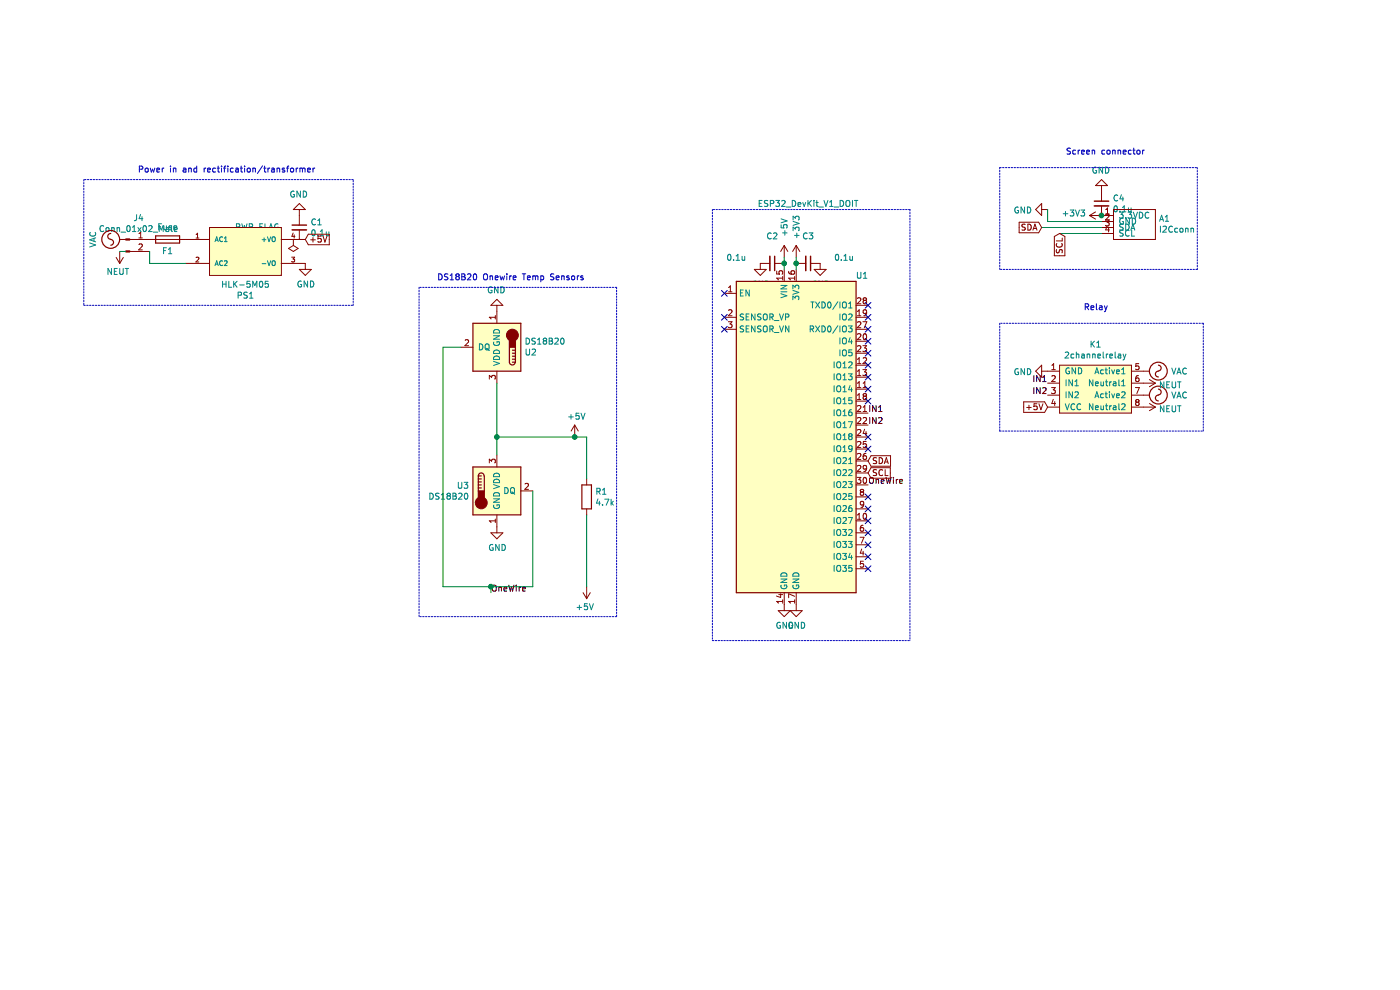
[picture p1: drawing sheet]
EESchema Schematic File Version 4
EELAYER 30 0
EELAYER END
$Descr A4 11693 8268
encoding utf-8
Sheet 1 1
Title "Brewpiless board"
Date ""
Rev "0.1"
Comp ""
Comment1 "Dr Faraaz de Belder"
Comment2 ""
Comment3 ""
Comment4 ""
$EndDescr
$Comp
L Sensor_Temperature:DS18B20 U3
U 1 1
P 4150 4100
F 0 "U3" H 3920 4146 50  0000 R CNN
F 1 "DS18B20" H 3920 4055 50  0000 R CNN
F 2 "Connector_PinSocket_2.54mm:PinSocket_1x03_P2.54mm_Vertical" H 3150 3850 50  0001 C CNN
F 3 "http://datasheets.maximintegrated.com/en/ds/DS18B20.pdf" H 4000 4350 50  0001 C CNN
	1    4150 4100
	1    0    0    -1  
$EndComp
$Comp
L Device:R R1
U 1 1
P 4900 4150
F 0 "R1" H 4970 4196 50  0000 L CNN
F 1 "4.7k" H 4970 4105 50  0000 L CNN
F 2 "Resistor_SMD:R_1206_3216Metric_Pad1.42x1.75mm_HandSolder" V 4830 4150 50  0001 C CNN
F 3 "~" H 4900 4150 50  0001 C CNN
	1    4900 4150
	1    0    0    -1  
$EndComp
Wire Wire Line
	4150 3650 4800 3650
Wire Wire Line
	4150 3650 4150 3800
$Comp
L Sensor_Temperature:DS18B20 U2
U 1 1
P 4150 2900
F 0 "U2" H 3920 2946 50  0000 R CNN
F 1 "DS18B20" H 3920 2855 50  0000 R CNN
F 2 "Connector_PinSocket_2.54mm:PinSocket_1x03_P2.54mm_Vertical" H 3150 2650 50  0001 C CNN
F 3 "http://datasheets.maximintegrated.com/en/ds/DS18B20.pdf" H 4000 3150 50  0001 C CNN
	1    4150 2900
	-1   0    0    1   
$EndComp
Connection ~ 4150 3650
Wire Wire Line
	4150 3200 4150 3650
Wire Wire Line
	3850 2900 3700 2900
Wire Wire Line
	3700 2900 3700 4900
Wire Wire Line
	4450 4100 4450 4900
Wire Wire Line
	4900 4000 4900 3650
Wire Wire Line
	4900 4300 4900 4900
$Comp
L power:GND #PWR0101
U 1 1
P 4150 4400
F 0 "#PWR0101" H 4150 4150 50  0001 C CNN
F 1 "GND" H 4155 4227 50  0000 C CNN
F 2 "" H 4150 4400 50  0001 C CNN
F 3 "" H 4150 4400 50  0001 C CNN
	1    4150 4400
	1    0    0    -1  
$EndComp
$Comp
L power:GND #PWR0102
U 1 1
P 6550 5050
F 0 "#PWR0102" H 6550 4800 50  0001 C CNN
F 1 "GND" H 6555 4877 50  0000 C CNN
F 2 "" H 6550 5050 50  0001 C CNN
F 3 "" H 6550 5050 50  0001 C CNN
	1    6550 5050
	1    0    0    -1  
$EndComp
$Comp
L power:GND #PWR0103
U 1 1
P 6650 5050
F 0 "#PWR0103" H 6650 4800 50  0001 C CNN
F 1 "GND" H 6655 4877 50  0000 C CNN
F 2 "" H 6650 5050 50  0001 C CNN
F 3 "" H 6650 5050 50  0001 C CNN
	1    6650 5050
	1    0    0    -1  
$EndComp
$Comp
L power:GND #PWR0104
U 1 1
P 4150 2600
F 0 "#PWR0104" H 4150 2350 50  0001 C CNN
F 1 "GND" H 4155 2427 50  0000 C CNN
F 2 "" H 4150 2600 50  0001 C CNN
F 3 "" H 4150 2600 50  0001 C CNN
	1    4150 2600
	-1   0    0    1   
$EndComp
$Comp
L power:GND #PWR0105
U 1 1
P 8750 3100
F 0 "#PWR0105" H 8750 2850 50  0001 C CNN
F 1 "GND" V 8755 2972 50  0000 R CNN
F 2 "" H 8750 3100 50  0001 C CNN
F 3 "" H 8750 3100 50  0001 C CNN
	1    8750 3100
	0    1    1    0   
$EndComp
$Comp
L power:+5V #PWR0109
U 1 1
P 6550 2150
F 0 "#PWR0109" H 6550 2000 50  0001 C CNN
F 1 "+5V" V 6550 2400 50  0000 C CNN
F 2 "" H 6550 2150 50  0001 C CNN
F 3 "" H 6550 2150 50  0001 C CNN
	1    6550 2150
	1    0    0    -1  
$EndComp
$Comp
L brewpilessboardsymbols:2channelrelay K1
U 1 1
P 9350 2900
F 0 "K1" H 9150 2925 50  0000 C CNN
F 1 "2channelrelay" H 9150 2834 50  0000 C CNN
F 2 "Libraries:2channelrelayboard3.9x5.1cm" H 9350 2900 50  0001 C CNN
F 3 "" H 9350 2900 50  0001 C CNN
	1    9350 2900
	1    0    0    -1  
$EndComp
$Comp
L power:+5V #PWR0112
U 1 1
P 4800 3650
F 0 "#PWR0112" H 4800 3500 50  0001 C CNN
F 1 "+5V" H 4815 3823 50  0000 C CNN
F 2 "" H 4800 3650 50  0001 C CNN
F 3 "" H 4800 3650 50  0001 C CNN
	1    4800 3650
	1    0    0    -1  
$EndComp
Connection ~ 4800 3650
Wire Wire Line
	4800 3650 4900 3650
$Comp
L brewpilessboardsymbols:I2Cconn A1
U 1 1
P 9450 1700
F 0 "A1" H 9678 1576 50  0000 L CNN
F 1 "I2Cconn" H 9678 1485 50  0000 L CNN
F 2 "Connector_PinSocket_2.54mm:PinSocket_1x04_P2.54mm_Horizontal" H 9500 1700 50  0001 C CNN
F 3 "" H 9500 1700 50  0001 C CNN
	1    9450 1700
	1    0    0    -1  
$EndComp
$Comp
L power:GND #PWR0114
U 1 1
P 8750 1750
F 0 "#PWR0114" H 8750 1500 50  0001 C CNN
F 1 "GND" V 8755 1622 50  0000 R CNN
F 2 "" H 8750 1750 50  0001 C CNN
F 3 "" H 8750 1750 50  0001 C CNN
	1    8750 1750
	0    1    1    0   
$EndComp
Text GLabel 8700 1900 0    50   Input ~ 0
SDA
Text GLabel 8850 1950 3    50   Input ~ 0
SCL
$Comp
L power:VAC #PWR0118
U 1 1
P 9550 3100
F 0 "#PWR0118" H 9550 3000 50  0001 C CNN
F 1 "VAC" V 9550 3330 50  0000 L CNN
F 2 "" H 9550 3100 50  0001 C CNN
F 3 "" H 9550 3100 50  0001 C CNN
	1    9550 3100
	0    1    1    0   
$EndComp
$Comp
L power:VAC #PWR0119
U 1 1
P 9550 3300
F 0 "#PWR0119" H 9550 3200 50  0001 C CNN
F 1 "VAC" V 9550 3530 50  0000 L CNN
F 2 "" H 9550 3300 50  0001 C CNN
F 3 "" H 9550 3300 50  0001 C CNN
	1    9550 3300
	0    1    1    0   
$EndComp
$Comp
L power:NEUT #PWR0120
U 1 1
P 9550 3200
F 0 "#PWR0120" H 9550 3050 50  0001 C CNN
F 1 "NEUT" V 9565 3328 50  0000 L CNN
F 2 "" H 9550 3200 50  0001 C CNN
F 3 "" H 9550 3200 50  0001 C CNN
	1    9550 3200
	0    1    1    0   
$EndComp
$Comp
L power:NEUT #PWR0121
U 1 1
P 9550 3400
F 0 "#PWR0121" H 9550 3250 50  0001 C CNN
F 1 "NEUT" V 9565 3528 50  0000 L CNN
F 2 "" H 9550 3400 50  0001 C CNN
F 3 "" H 9550 3400 50  0001 C CNN
	1    9550 3400
	0    1    1    0   
$EndComp
NoConn ~ 6050 2450
NoConn ~ 6050 2650
NoConn ~ 6050 2750
NoConn ~ 7250 2550
NoConn ~ 7250 2650
NoConn ~ 7250 2750
NoConn ~ 7250 2850
NoConn ~ 7250 2950
NoConn ~ 7250 3050
NoConn ~ 7250 3150
NoConn ~ 7250 3250
NoConn ~ 7250 3350
NoConn ~ 7250 4550
NoConn ~ 7250 4650
NoConn ~ 7250 4750
Wire Wire Line
	9200 1950 8850 1950
Wire Wire Line
	8700 1900 9200 1900
Wire Wire Line
	8750 1850 8750 1750
Wire Wire Line
	8750 1850 9200 1850
Text Notes 8900 1300 0    50   ~ 0
Screen connector
Text Notes 3650 2350 0    50   ~ 0
DS18B20 Onewire Temp Sensors
Wire Notes Line
	8350 2700 8350 3600
Wire Notes Line
	8350 3600 10050 3600
Wire Notes Line
	10050 3600 10050 2700
Wire Notes Line
	10050 2700 8350 2700
Text Notes 9050 2600 0    50   ~ 0
Relay
$Comp
L Device:Fuse F1
U 1 1
P 1400 2000
F 0 "F1" V 1300 2000 50  0000 C CNN
F 1 "Fuse" V 1500 2000 50  0000 C CNN
F 2 "Fuse:Fuse_1206_3216Metric_Pad1.42x1.75mm_HandSolder" V 1330 2000 50  0001 C CNN
F 3 "~" H 1400 2000 50  0001 C CNN
	1    1400 2000
	0    1    -1   0   
$EndComp
$Comp
L power:VAC #PWR0106
U 1 1
P 1050 2000
F 0 "#PWR0106" H 1050 1900 50  0001 C CNN
F 1 "VAC" H 1050 2275 50  0000 C CNN
F 2 "" H 1050 2000 50  0001 C CNN
F 3 "" H 1050 2000 50  0001 C CNN
	1    1050 2000
	0    -1   1    0   
$EndComp
$Comp
L HLK-5M05:HLK-5M05 PS1
U 1 1
P 2050 2100
F 0 "PS1" H 2050 1734 50  0000 C CNN
F 1 "HLK-5M05" H 2050 1825 50  0000 C CNN
F 2 "Libraries:CONV_HLK-5M05" H 2050 2100 50  0001 L BNN
F 3 "" H 2050 2100 50  0001 L BNN
F 4 "N/A" H 2050 2100 50  0001 L BNN "PARTREV"
F 5 "HI-LINK" H 2050 2100 50  0001 L BNN "MANUFACTURER"
F 6 "Manufacturer Recommendations" H 2050 2100 50  0001 L BNN "STANDARD"
	1    2050 2100
	1    0    0    -1  
$EndComp
Text GLabel 2550 2000 2    50   Input ~ 0
+5V
$Comp
L power:GND #PWR0108
U 1 1
P 2550 2200
F 0 "#PWR0108" H 2550 1950 50  0001 C CNN
F 1 "GND" H 2555 2027 50  0000 C CNN
F 2 "" H 2550 2200 50  0001 C CNN
F 3 "" H 2550 2200 50  0001 C CNN
	1    2550 2200
	1    0    0    -1  
$EndComp
Text GLabel 8750 3400 0    50   Input ~ 0
+5V
Wire Notes Line
	5150 2400 3500 2400
Wire Notes Line
	10000 1400 10000 2250
Wire Notes Line
	10000 2250 8350 2250
Wire Notes Line
	8350 2250 8350 1400
Wire Notes Line
	8350 1400 10000 1400
Wire Notes Line
	5950 5350 7600 5350
Text Label 7250 3450 0    50   ~ 0
IN1
Text Label 8750 3200 2    50   ~ 0
IN1
Text Label 8750 3300 2    50   ~ 0
IN2
$Comp
L power:+5V #PWR0110
U 1 1
P 4900 4900
F 0 "#PWR0110" H 4900 4750 50  0001 C CNN
F 1 "+5V" H 4915 5073 50  0000 C CNN
F 2 "" H 4900 4900 50  0001 C CNN
F 3 "" H 4900 4900 50  0001 C CNN
	1    4900 4900
	-1   0    0    1   
$EndComp
Wire Wire Line
	3700 4900 4100 4900
Wire Wire Line
	4100 4900 4100 4950
Wire Wire Line
	4100 4900 4450 4900
Connection ~ 4100 4900
Text Label 4100 4950 0    50   ~ 0
OneWire
Text Label 7250 3550 0    50   ~ 0
IN2
$Comp
L esp32_devkit_v1_doit:ESP32_DevKit_V1_DOIT U1
U 1 1
P 6650 3650
F 0 "U1" H 7200 5000 50  0000 C CNN
F 1 "ESP32_DevKit_V1_DOIT" H 6750 5600 50  0000 C CNN
F 2 "esp32_devkit_v1_doit:esp32_devkit_v1_doit" H 6200 5000 50  0001 C CNN
F 3 "https://aliexpress.com/item/32864722159.html" H 6200 5000 50  0001 C CNN
	1    6650 3650
	1    0    0    -1  
$EndComp
NoConn ~ 7250 4450
NoConn ~ 7250 4350
NoConn ~ 7250 4250
NoConn ~ 7250 4150
NoConn ~ 7250 3750
NoConn ~ 7250 3650
Text Label 7250 4050 0    50   ~ 0
OneWire
Text GLabel 7250 3950 2    50   Input ~ 0
SCL
Text GLabel 7250 3850 2    50   Input ~ 0
SDA
$Comp
L power:PWR_FLAG #FLG0101
U 1 1
P 2450 2000
F 0 "#FLG0101" H 2450 2075 50  0001 C CNN
F 1 "PWR_FLAG" H 2750 1900 50  0000 C CNN
F 2 "" H 2450 2000 50  0001 C CNN
F 3 "~" H 2450 2000 50  0001 C CNN
	1    2450 2000
	-1   0    0    1   
$EndComp
Wire Wire Line
	1000 2100 1050 2100
$Comp
L power:NEUT #PWR0107
U 1 1
P 1000 2100
F 0 "#PWR0107" H 1000 1950 50  0001 C CNN
F 1 "NEUT" H 1015 2273 50  0000 C CNN
F 2 "" H 1000 2100 50  0001 C CNN
F 3 "" H 1000 2100 50  0001 C CNN
	1    1000 2100
	-1   0    0    1   
$EndComp
$Comp
L power:+3V3 #PWR0111
U 1 1
P 9200 1800
F 0 "#PWR0111" H 9200 1650 50  0001 C CNN
F 1 "+3V3" V 9215 1928 50  0000 L CNN
F 2 "" H 9200 1800 50  0001 C CNN
F 3 "" H 9200 1800 50  0001 C CNN
	1    9200 1800
	0    -1   -1   0   
$EndComp
$Comp
L power:+3V3 #PWR0113
U 1 1
P 6650 2150
F 0 "#PWR0113" H 6650 2000 50  0001 C CNN
F 1 "+3V3" V 6650 2300 50  0000 L CNN
F 2 "" H 6650 2150 50  0001 C CNN
F 3 "" H 6650 2150 50  0001 C CNN
	1    6650 2150
	1    0    0    -1  
$EndComp
$Comp
L Connector:Conn_01x02_Male J4
U 1 1
P 1050 2000
F 0 "J4" H 1158 2181 50  0000 C CNN
F 1 "Conn_01x02_Male" H 1158 2090 50  0000 C CNN
F 2 "Connector_JST:JST_XH_B2B-XH-AM_1x02_P2.50mm_Vertical" H 1050 2000 50  0001 C CNN
F 3 "~" H 1050 2000 50  0001 C CNN
	1    1050 2000
	1    0    0    -1  
$EndComp
Wire Wire Line
	1250 2200 1250 2100
Wire Wire Line
	1250 2200 1550 2200
$Comp
L Device:C_Small C1
U 1 1
P 2500 1900
F 0 "C1" H 2592 1946 50  0000 L CNN
F 1 "0.1u" H 2592 1855 50  0000 L CNN
F 2 "Capacitor_SMD:C_1206_3216Metric_Pad1.42x1.75mm_HandSolder" H 2500 1900 50  0001 C CNN
F 3 "~" H 2500 1900 50  0001 C CNN
	1    2500 1900
	1    0    0    -1  
$EndComp
$Comp
L power:GND #PWR01
U 1 1
P 2500 1800
F 0 "#PWR01" H 2500 1550 50  0001 C CNN
F 1 "GND" H 2505 1627 50  0000 C CNN
F 2 "" H 2500 1800 50  0001 C CNN
F 3 "" H 2500 1800 50  0001 C CNN
	1    2500 1800
	-1   0    0    1   
$EndComp
$Comp
L Device:C_Small C2
U 1 1
P 6450 2200
F 0 "C2" V 6221 2200 50  0000 C CNN
F 1 "0.1u" V 6400 1900 50  0000 C CNN
F 2 "Capacitor_SMD:C_1206_3216Metric_Pad1.42x1.75mm_HandSolder" H 6450 2200 50  0001 C CNN
F 3 "~" H 6450 2200 50  0001 C CNN
	1    6450 2200
	0    1    1    0   
$EndComp
$Comp
L Device:C_Small C3
U 1 1
P 6750 2200
F 0 "C3" V 6521 2200 50  0000 C CNN
F 1 "0.1u" V 6700 2500 50  0000 C CNN
F 2 "Capacitor_SMD:C_1206_3216Metric_Pad1.42x1.75mm_HandSolder" H 6750 2200 50  0001 C CNN
F 3 "~" H 6750 2200 50  0001 C CNN
	1    6750 2200
	0    1    1    0   
$EndComp
Wire Wire Line
	6650 2200 6650 2250
Wire Wire Line
	6650 2150 6650 2200
Connection ~ 6650 2200
Wire Wire Line
	6550 2250 6550 2200
Wire Wire Line
	6550 2200 6550 2150
Connection ~ 6550 2200
$Comp
L power:GND #PWR02
U 1 1
P 6350 2200
F 0 "#PWR02" H 6350 1950 50  0001 C CNN
F 1 "GND" H 6355 2027 50  0000 C CNN
F 2 "" H 6350 2200 50  0001 C CNN
F 3 "" H 6350 2200 50  0001 C CNN
	1    6350 2200
	1    0    0    -1  
$EndComp
$Comp
L power:GND #PWR03
U 1 1
P 6850 2200
F 0 "#PWR03" H 6850 1950 50  0001 C CNN
F 1 "GND" H 6855 2027 50  0000 C CNN
F 2 "" H 6850 2200 50  0001 C CNN
F 3 "" H 6850 2200 50  0001 C CNN
	1    6850 2200
	1    0    0    -1  
$EndComp
$Comp
L Device:C_Small C4
U 1 1
P 9200 1700
F 0 "C4" H 9292 1746 50  0000 L CNN
F 1 "0.1u" H 9292 1655 50  0000 L CNN
F 2 "Capacitor_SMD:C_1206_3216Metric_Pad1.42x1.75mm_HandSolder" H 9200 1700 50  0001 C CNN
F 3 "~" H 9200 1700 50  0001 C CNN
	1    9200 1700
	1    0    0    -1  
$EndComp
Connection ~ 9200 1800
$Comp
L power:GND #PWR0115
U 1 1
P 9200 1600
F 0 "#PWR0115" H 9200 1350 50  0001 C CNN
F 1 "GND" H 9205 1427 50  0000 C CNN
F 2 "" H 9200 1600 50  0001 C CNN
F 3 "" H 9200 1600 50  0001 C CNN
	1    9200 1600
	-1   0    0    1   
$EndComp
Wire Notes Line
	5150 5150 3500 5150
Wire Notes Line
	5150 2400 5150 5150
Wire Notes Line
	3500 2400 3500 5150
Wire Notes Line
	7600 1750 5950 1750
Wire Notes Line
	5950 1750 5950 5350
Wire Notes Line
	7600 1750 7600 5350
Wire Notes Line
	2950 1500 700  1500
Wire Notes Line
	700  1500 700  2550
Wire Notes Line
	700  2550 2950 2550
Wire Notes Line
	2950 2550 2950 1500
Text Notes 1150 1450 0    50   ~ 0
Power in and rectification/transformer
$EndSCHEMATC
